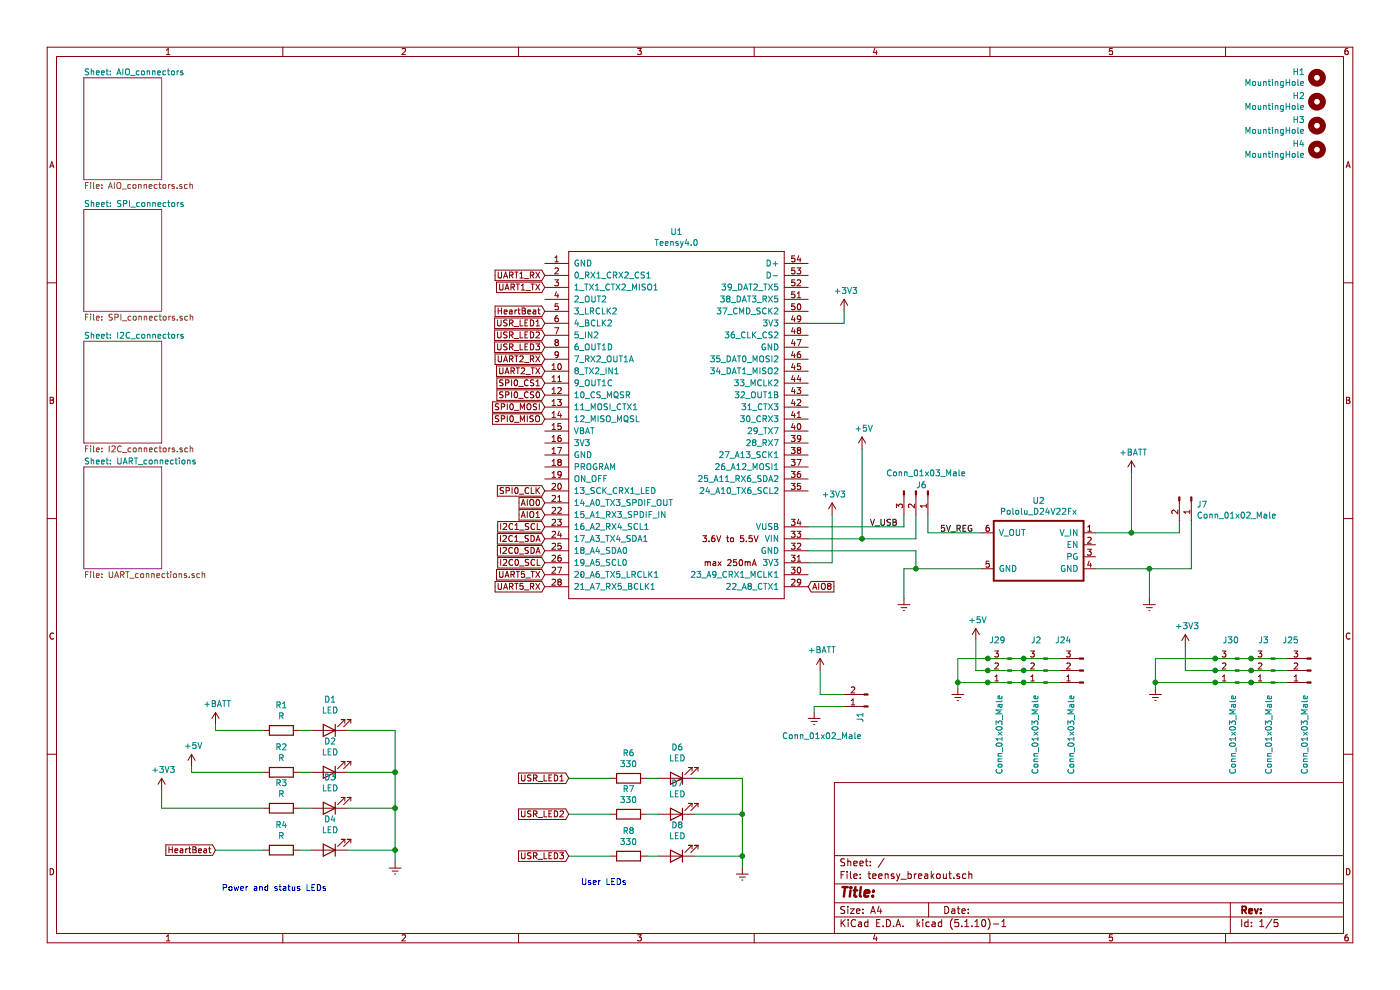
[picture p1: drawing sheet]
EESchema Schematic File Version 4
EELAYER 30 0
EELAYER END
$Descr A4 11693 8268
encoding utf-8
Sheet 1 5
Title ""
Date ""
Rev ""
Comp ""
Comment1 ""
Comment2 ""
Comment3 ""
Comment4 ""
$EndDescr
$Comp
L teensy:Teensy4.0 U1
U 1 1
P 5650 3550
F 0 "U1" H 5650 5165 50  0000 C CNN
F 1 "Teensy4.0" H 5650 5074 50  0000 C CNN
F 2 "teensy:Teensy40" H 5250 3750 50  0001 C CNN
F 3 "" H 5250 3750 50  0001 C CNN
	1    5650 3550
	1    0    0    -1  
$EndComp
$Comp
L pololu:Pololu_D24V22Fx U2
U 1 1
P 8700 4600
F 0 "U2" H 8725 5020 50  0000 C CNN
F 1 "Pololu_D24V22Fx" H 8725 4929 50  0000 C CNN
F 2 "pololu:Pololu_D24V22Fx_THT" H 8700 4200 50  0001 C CNN
F 3 "" H 8700 4200 50  0001 C CNN
	1    8700 4600
	-1   0    0    -1  
$EndComp
$Comp
L Connector:Conn_01x03_Male J6
U 1 1
P 7650 4100
F 0 "J6" V 7600 4100 50  0000 L CNN
F 1 "Conn_01x03_Male" V 7500 3850 50  0000 L CNN
F 2 "Connector_PinHeader_2.54mm:PinHeader_1x03_P2.54mm_Vertical" H 7650 4100 50  0001 C CNN
F 3 "~" H 7650 4100 50  0001 C CNN
	1    7650 4100
	0    1    1    0   
$EndComp
Wire Wire Line
	7550 4400 6750 4400
Wire Wire Line
	7550 4300 7550 4400
Wire Wire Line
	7650 4500 7650 4300
Wire Wire Line
	7750 4300 7750 4450
Wire Wire Line
	7750 4450 8200 4450
Wire Wire Line
	7650 4600 7650 4750
Wire Wire Line
	7650 4750 8200 4750
Wire Wire Line
	7650 4600 6750 4600
$Comp
L Connector:Conn_01x02_Male J7
U 1 1
P 9950 4150
F 0 "J7" V 10012 4194 50  0000 L CNN
F 1 "Conn_01x02_Male" V 10103 4194 50  0000 L CNN
F 2 "Connector_AMASS:AMASS_XT30PW-M_1x02_P2.50mm_Horizontal" H 9950 4150 50  0001 C CNN
F 3 "~" H 9950 4150 50  0001 C CNN
	1    9950 4150
	0    1    1    0   
$EndComp
Wire Wire Line
	9150 4450 9450 4450
Wire Wire Line
	9850 4450 9850 4350
Wire Wire Line
	9150 4750 9600 4750
Wire Wire Line
	9950 4750 9950 4350
Wire Wire Line
	7200 4500 7200 3750
Wire Wire Line
	6750 4500 7200 4500
Connection ~ 7200 4500
Wire Wire Line
	7200 4500 7650 4500
$Comp
L power:+5V #PWR0101
U 1 1
P 7200 3750
F 0 "#PWR0101" H 7200 3600 50  0001 C CNN
F 1 "+5V" H 7215 3923 50  0000 C CNN
F 2 "" H 7200 3750 50  0001 C CNN
F 3 "" H 7200 3750 50  0001 C CNN
	1    7200 3750
	1    0    0    -1  
$EndComp
$Comp
L power:+BATT #PWR0102
U 1 1
P 9450 3950
F 0 "#PWR0102" H 9450 3800 50  0001 C CNN
F 1 "+BATT" H 9465 4123 50  0000 C CNN
F 2 "" H 9450 3950 50  0001 C CNN
F 3 "" H 9450 3950 50  0001 C CNN
	1    9450 3950
	1    0    0    -1  
$EndComp
$Comp
L power:Earth #PWR0103
U 1 1
P 7550 5000
F 0 "#PWR0103" H 7550 4750 50  0001 C CNN
F 1 "Earth" H 7550 4850 50  0001 C CNN
F 2 "" H 7550 5000 50  0001 C CNN
F 3 "~" H 7550 5000 50  0001 C CNN
	1    7550 5000
	1    0    0    -1  
$EndComp
$Comp
L power:Earth #PWR0104
U 1 1
P 9600 5000
F 0 "#PWR0104" H 9600 4750 50  0001 C CNN
F 1 "Earth" H 9600 4850 50  0001 C CNN
F 2 "" H 9600 5000 50  0001 C CNN
F 3 "~" H 9600 5000 50  0001 C CNN
	1    9600 5000
	1    0    0    -1  
$EndComp
Wire Wire Line
	9600 5000 9600 4750
Connection ~ 9600 4750
Wire Wire Line
	9600 4750 9950 4750
Wire Wire Line
	9450 3950 9450 4450
Connection ~ 9450 4450
Wire Wire Line
	9450 4450 9850 4450
Wire Wire Line
	7550 5000 7550 4750
Wire Wire Line
	7550 4750 7650 4750
Connection ~ 7650 4750
$Comp
L Device:LED D1
U 1 1
P 2750 6100
F 0 "D1" H 2743 5845 50  0000 C CNN
F 1 "LED" H 2743 5936 50  0000 C CNN
F 2 "LED_SMD:LED_0805_2012Metric_Pad1.15x1.40mm_HandSolder" H 2750 6100 50  0001 C CNN
F 3 "~" H 2750 6100 50  0001 C CNN
	1    2750 6100
	-1   0    0    1   
$EndComp
$Comp
L Device:LED D2
U 1 1
P 2750 6450
F 0 "D2" H 2743 6195 50  0000 C CNN
F 1 "LED" H 2743 6286 50  0000 C CNN
F 2 "LED_SMD:LED_0805_2012Metric_Pad1.15x1.40mm_HandSolder" H 2750 6450 50  0001 C CNN
F 3 "~" H 2750 6450 50  0001 C CNN
	1    2750 6450
	-1   0    0    1   
$EndComp
$Comp
L Device:LED D3
U 1 1
P 2750 6750
F 0 "D3" H 2743 6495 50  0000 C CNN
F 1 "LED" H 2743 6586 50  0000 C CNN
F 2 "LED_SMD:LED_0805_2012Metric_Pad1.15x1.40mm_HandSolder" H 2750 6750 50  0001 C CNN
F 3 "~" H 2750 6750 50  0001 C CNN
	1    2750 6750
	-1   0    0    1   
$EndComp
$Comp
L Device:R R1
U 1 1
P 2350 6100
F 0 "R1" V 2557 6100 50  0000 C CNN
F 1 "R" V 2466 6100 50  0000 C CNN
F 2 "Resistor_SMD:R_0805_2012Metric" V 2280 6100 50  0001 C CNN
F 3 "~" H 2350 6100 50  0001 C CNN
	1    2350 6100
	0    -1   -1   0   
$EndComp
$Comp
L Device:R R3
U 1 1
P 2350 6750
F 0 "R3" V 2557 6750 50  0000 C CNN
F 1 "R" V 2466 6750 50  0000 C CNN
F 2 "Resistor_SMD:R_0805_2012Metric" V 2280 6750 50  0001 C CNN
F 3 "~" H 2350 6750 50  0001 C CNN
	1    2350 6750
	0    -1   -1   0   
$EndComp
$Comp
L power:+5V #PWR0112
U 1 1
P 1600 6400
F 0 "#PWR0112" H 1600 6250 50  0001 C CNN
F 1 "+5V" H 1615 6573 50  0000 C CNN
F 2 "" H 1600 6400 50  0001 C CNN
F 3 "" H 1600 6400 50  0001 C CNN
	1    1600 6400
	1    0    0    -1  
$EndComp
$Comp
L power:+BATT #PWR0113
U 1 1
P 1800 6050
F 0 "#PWR0113" H 1800 5900 50  0001 C CNN
F 1 "+BATT" H 1815 6223 50  0000 C CNN
F 2 "" H 1800 6050 50  0001 C CNN
F 3 "" H 1800 6050 50  0001 C CNN
	1    1800 6050
	1    0    0    -1  
$EndComp
$Comp
L power:+3V3 #PWR0114
U 1 1
P 1350 6600
F 0 "#PWR0114" H 1350 6450 50  0001 C CNN
F 1 "+3V3" H 1365 6773 50  0000 C CNN
F 2 "" H 1350 6600 50  0001 C CNN
F 3 "" H 1350 6600 50  0001 C CNN
	1    1350 6600
	1    0    0    -1  
$EndComp
$Comp
L power:+3V3 #PWR0115
U 1 1
P 6950 4300
F 0 "#PWR0115" H 6950 4150 50  0001 C CNN
F 1 "+3V3" H 6965 4473 50  0000 C CNN
F 2 "" H 6950 4300 50  0001 C CNN
F 3 "" H 6950 4300 50  0001 C CNN
	1    6950 4300
	1    0    0    -1  
$EndComp
Wire Wire Line
	6750 4700 6950 4700
Wire Wire Line
	6950 4700 6950 4300
$Comp
L power:+3V3 #PWR0116
U 1 1
P 7050 2600
F 0 "#PWR0116" H 7050 2450 50  0001 C CNN
F 1 "+3V3" H 7065 2773 50  0000 C CNN
F 2 "" H 7050 2600 50  0001 C CNN
F 3 "" H 7050 2600 50  0001 C CNN
	1    7050 2600
	1    0    0    -1  
$EndComp
Wire Wire Line
	6750 2700 7050 2700
Wire Wire Line
	7050 2700 7050 2600
Wire Wire Line
	2900 6750 3300 6750
Wire Wire Line
	2900 6450 3300 6450
Wire Wire Line
	3300 6450 3300 6750
Connection ~ 3300 6750
Wire Wire Line
	2900 6100 3300 6100
Wire Wire Line
	3300 6100 3300 6450
Connection ~ 3300 6450
Wire Wire Line
	1800 6050 1800 6100
Wire Wire Line
	1800 6100 2200 6100
Wire Wire Line
	1600 6400 1600 6450
Wire Wire Line
	1600 6450 2200 6450
Wire Wire Line
	1350 6600 1350 6750
Wire Wire Line
	1350 6750 2200 6750
Wire Wire Line
	2500 6750 2600 6750
Wire Wire Line
	2500 6450 2600 6450
Wire Wire Line
	2500 6100 2600 6100
$Comp
L Device:R R2
U 1 1
P 2350 6450
F 0 "R2" V 2557 6450 50  0000 C CNN
F 1 "R" V 2466 6450 50  0000 C CNN
F 2 "Resistor_SMD:R_0805_2012Metric" V 2280 6450 50  0001 C CNN
F 3 "~" H 2350 6450 50  0001 C CNN
	1    2350 6450
	0    -1   -1   0   
$EndComp
$Comp
L Device:R R4
U 1 1
P 2350 7100
F 0 "R4" V 2557 7100 50  0000 C CNN
F 1 "R" V 2466 7100 50  0000 C CNN
F 2 "Resistor_SMD:R_0805_2012Metric" V 2280 7100 50  0001 C CNN
F 3 "~" H 2350 7100 50  0001 C CNN
	1    2350 7100
	0    -1   -1   0   
$EndComp
$Comp
L Device:LED D4
U 1 1
P 2750 7100
F 0 "D4" H 2743 6845 50  0000 C CNN
F 1 "LED" H 2743 6936 50  0000 C CNN
F 2 "LED_SMD:LED_0805_2012Metric_Pad1.15x1.40mm_HandSolder" H 2750 7100 50  0001 C CNN
F 3 "~" H 2750 7100 50  0001 C CNN
	1    2750 7100
	-1   0    0    1   
$EndComp
$Comp
L power:Earth #PWR0117
U 1 1
P 3300 7200
F 0 "#PWR0117" H 3300 6950 50  0001 C CNN
F 1 "Earth" H 3300 7050 50  0001 C CNN
F 2 "" H 3300 7200 50  0001 C CNN
F 3 "~" H 3300 7200 50  0001 C CNN
	1    3300 7200
	1    0    0    -1  
$EndComp
Text GLabel 1800 7100 0    50   Input ~ 0
HeartBeat
Wire Wire Line
	1800 7100 2200 7100
Wire Wire Line
	2500 7100 2600 7100
Wire Wire Line
	2900 7100 3300 7100
Wire Wire Line
	3300 7100 3300 7200
Wire Wire Line
	3300 6750 3300 7100
Connection ~ 3300 7100
$Comp
L Mechanical:MountingHole H1
U 1 1
P 11000 650
F 0 "H1" H 10900 604 50  0000 R CNN
F 1 "MountingHole" H 10900 695 50  0000 R CNN
F 2 "MountingHole:MountingHole_3.2mm_M3" H 11000 650 50  0001 C CNN
F 3 "~" H 11000 650 50  0001 C CNN
	1    11000 650 
	1    0    0    1   
$EndComp
$Comp
L Mechanical:MountingHole H2
U 1 1
P 11000 850
F 0 "H2" H 10900 804 50  0000 R CNN
F 1 "MountingHole" H 10900 895 50  0000 R CNN
F 2 "MountingHole:MountingHole_3.2mm_M3" H 11000 850 50  0001 C CNN
F 3 "~" H 11000 850 50  0001 C CNN
	1    11000 850 
	1    0    0    1   
$EndComp
$Comp
L Mechanical:MountingHole H3
U 1 1
P 11000 1050
F 0 "H3" H 10900 1004 50  0000 R CNN
F 1 "MountingHole" H 10900 1095 50  0000 R CNN
F 2 "MountingHole:MountingHole_3.2mm_M3" H 11000 1050 50  0001 C CNN
F 3 "~" H 11000 1050 50  0001 C CNN
	1    11000 1050
	1    0    0    1   
$EndComp
$Comp
L Mechanical:MountingHole H4
U 1 1
P 11000 1250
F 0 "H4" H 10900 1204 50  0000 R CNN
F 1 "MountingHole" H 10900 1295 50  0000 R CNN
F 2 "MountingHole:MountingHole_3.2mm_M3" H 11000 1250 50  0001 C CNN
F 3 "~" H 11000 1250 50  0001 C CNN
	1    11000 1250
	1    0    0    1   
$EndComp
$Comp
L Device:LED D6
U 1 1
P 5650 6500
F 0 "D6" H 5643 6245 50  0000 C CNN
F 1 "LED" H 5643 6336 50  0000 C CNN
F 2 "LED_SMD:LED_0805_2012Metric_Pad1.15x1.40mm_HandSolder" H 5650 6500 50  0001 C CNN
F 3 "~" H 5650 6500 50  0001 C CNN
	1    5650 6500
	-1   0    0    1   
$EndComp
$Comp
L Device:LED D7
U 1 1
P 5650 6800
F 0 "D7" H 5643 6545 50  0000 C CNN
F 1 "LED" H 5643 6636 50  0000 C CNN
F 2 "LED_SMD:LED_0805_2012Metric_Pad1.15x1.40mm_HandSolder" H 5650 6800 50  0001 C CNN
F 3 "~" H 5650 6800 50  0001 C CNN
	1    5650 6800
	-1   0    0    1   
$EndComp
$Comp
L Device:R R7
U 1 1
P 5250 6800
F 0 "R7" V 5457 6800 50  0000 C CNN
F 1 "330" V 5366 6800 50  0000 C CNN
F 2 "Resistor_SMD:R_0805_2012Metric" V 5180 6800 50  0001 C CNN
F 3 "~" H 5250 6800 50  0001 C CNN
	1    5250 6800
	0    -1   -1   0   
$EndComp
Wire Wire Line
	5800 6800 6200 6800
Wire Wire Line
	5800 6500 6200 6500
Wire Wire Line
	6200 6500 6200 6800
Connection ~ 6200 6800
Wire Wire Line
	5400 6800 5500 6800
Wire Wire Line
	5400 6500 5500 6500
$Comp
L Device:R R6
U 1 1
P 5250 6500
F 0 "R6" V 5457 6500 50  0000 C CNN
F 1 "330" V 5366 6500 50  0000 C CNN
F 2 "Resistor_SMD:R_0805_2012Metric" V 5180 6500 50  0001 C CNN
F 3 "~" H 5250 6500 50  0001 C CNN
	1    5250 6500
	0    -1   -1   0   
$EndComp
$Comp
L Device:R R8
U 1 1
P 5250 7150
F 0 "R8" V 5457 7150 50  0000 C CNN
F 1 "330" V 5366 7150 50  0000 C CNN
F 2 "Resistor_SMD:R_0805_2012Metric" V 5180 7150 50  0001 C CNN
F 3 "~" H 5250 7150 50  0001 C CNN
	1    5250 7150
	0    -1   -1   0   
$EndComp
$Comp
L Device:LED D8
U 1 1
P 5650 7150
F 0 "D8" H 5643 6895 50  0000 C CNN
F 1 "LED" H 5643 6986 50  0000 C CNN
F 2 "LED_SMD:LED_0805_2012Metric_Pad1.15x1.40mm_HandSolder" H 5650 7150 50  0001 C CNN
F 3 "~" H 5650 7150 50  0001 C CNN
	1    5650 7150
	-1   0    0    1   
$EndComp
$Comp
L power:Earth #PWR0118
U 1 1
P 6200 7250
F 0 "#PWR0118" H 6200 7000 50  0001 C CNN
F 1 "Earth" H 6200 7100 50  0001 C CNN
F 2 "" H 6200 7250 50  0001 C CNN
F 3 "~" H 6200 7250 50  0001 C CNN
	1    6200 7250
	1    0    0    -1  
$EndComp
Wire Wire Line
	5400 7150 5500 7150
Wire Wire Line
	5800 7150 6200 7150
Wire Wire Line
	6200 7150 6200 7250
Wire Wire Line
	6200 6800 6200 7150
Connection ~ 6200 7150
Text Notes 1850 7450 0    50   ~ 0
Power and status LEDs
Text Notes 4850 7400 0    50   ~ 0
User LEDs
Text GLabel 4750 6500 0    50   Input ~ 0
USR_LED1
Text GLabel 4750 6800 0    50   Input ~ 0
USR_LED2
Text GLabel 4750 7150 0    50   Input ~ 0
USR_LED3
Wire Wire Line
	4750 6500 5100 6500
Wire Wire Line
	5100 6800 4750 6800
Wire Wire Line
	4750 7150 5100 7150
$Sheet
S 700  2850 650  850 
U 5FD1CCC5
F0 "I2C_connectors" 50
F1 "I2C_connectors.sch" 50
$EndSheet
$Sheet
S 700  3900 650  850 
U 5FD33A77
F0 "UART_connections" 50
F1 "UART_connections.sch" 50
$EndSheet
Text GLabel 4550 2300 0    50   Input ~ 0
UART1_RX
Text GLabel 4550 2400 0    50   Input ~ 0
UART1_TX
Text GLabel 4550 3000 0    50   Input ~ 0
UART2_RX
Text GLabel 4550 3100 0    50   Input ~ 0
UART2_TX
Text GLabel 4550 4400 0    50   Input ~ 0
I2C1_SCL
Text GLabel 4550 4500 0    50   Input ~ 0
I2C1_SDA
Text GLabel 4550 4700 0    50   Input ~ 0
I2C0_SCL
Text GLabel 4550 4600 0    50   Input ~ 0
I2C0_SDA
Text GLabel 4550 2700 0    50   Input ~ 0
USR_LED1
Text GLabel 4550 2800 0    50   Input ~ 0
USR_LED2
Text GLabel 4550 2900 0    50   Input ~ 0
USR_LED3
$Sheet
S 700  1750 650  850 
U 5FD55215
F0 "SPI_connectors" 50
F1 "SPI_connectors.sch" 50
$EndSheet
$Sheet
S 700  650  650  850 
U 5FD56E97
F0 "AIO_connectors" 50
F1 "AIO_connectors.sch" 50
$EndSheet
Text GLabel 4550 3400 0    50   Input ~ 0
SPI0_MOSI
Text GLabel 4550 3500 0    50   Input ~ 0
SPI0_MISO
Text GLabel 4550 4100 0    50   Input ~ 0
SPI0_CLK
Text GLabel 4550 3300 0    50   Input ~ 0
SPI0_CS0
Text GLabel 4550 3200 0    50   Input ~ 0
SPI0_CS1
Text GLabel 4550 4200 0    50   Input ~ 0
AIO0
Text GLabel 4550 4300 0    50   Input ~ 0
AIO1
Text GLabel 6750 4900 2    50   Input ~ 0
AIO8
$Comp
L Connector:Conn_01x02_Male J1
U 1 1
P 7250 5900
F 0 "J1" V 7312 5944 50  0000 L CNN
F 1 "Conn_01x02_Male" H 7300 6150 50  0000 L CNN
F 2 "Connector_AMASS:AMASS_XT30U-M_1x02_P5.0mm_Vertical" H 7250 5900 50  0001 C CNN
F 3 "~" H 7250 5900 50  0001 C CNN
	1    7250 5900
	-1   0    0    1   
$EndComp
$Comp
L power:Earth #PWR0105
U 1 1
P 6800 5950
F 0 "#PWR0105" H 6800 5700 50  0001 C CNN
F 1 "Earth" H 6800 5800 50  0001 C CNN
F 2 "" H 6800 5950 50  0001 C CNN
F 3 "~" H 6800 5950 50  0001 C CNN
	1    6800 5950
	1    0    0    -1  
$EndComp
$Comp
L power:+BATT #PWR0106
U 1 1
P 6850 5600
F 0 "#PWR0106" H 6850 5450 50  0001 C CNN
F 1 "+BATT" H 6865 5773 50  0000 C CNN
F 2 "" H 6850 5600 50  0001 C CNN
F 3 "" H 6850 5600 50  0001 C CNN
	1    6850 5600
	1    0    0    -1  
$EndComp
Wire Wire Line
	6850 5600 6850 5800
Wire Wire Line
	6850 5800 7050 5800
Wire Wire Line
	6800 5950 6800 5900
Wire Wire Line
	6800 5900 7050 5900
$Comp
L Connector:Conn_01x03_Male J2
U 1 1
P 8750 5600
F 0 "J2" H 8800 5350 50  0000 L CNN
F 1 "Conn_01x03_Male" V 8850 5800 50  0000 L CNN
F 2 "Connector_PinHeader_2.54mm:PinHeader_1x03_P2.54mm_Vertical" H 8750 5600 50  0001 C CNN
F 3 "~" H 8750 5600 50  0001 C CNN
	1    8750 5600
	-1   0    0    1   
$EndComp
$Comp
L Connector:Conn_01x03_Male J3
U 1 1
P 10650 5600
F 0 "J3" H 10700 5350 50  0000 L CNN
F 1 "Conn_01x03_Male" V 10700 5800 50  0000 L CNN
F 2 "Connector_PinHeader_2.54mm:PinHeader_1x03_P2.54mm_Vertical" H 10650 5600 50  0001 C CNN
F 3 "~" H 10650 5600 50  0001 C CNN
	1    10650 5600
	-1   0    0    1   
$EndComp
$Comp
L power:+5V #PWR0107
U 1 1
P 8150 5350
F 0 "#PWR0107" H 8150 5200 50  0001 C CNN
F 1 "+5V" H 8165 5523 50  0000 C CNN
F 2 "" H 8150 5350 50  0001 C CNN
F 3 "" H 8150 5350 50  0001 C CNN
	1    8150 5350
	1    0    0    -1  
$EndComp
$Comp
L power:+3V3 #PWR0108
U 1 1
P 9900 5400
F 0 "#PWR0108" H 9900 5250 50  0001 C CNN
F 1 "+3V3" H 9915 5573 50  0000 C CNN
F 2 "" H 9900 5400 50  0001 C CNN
F 3 "" H 9900 5400 50  0001 C CNN
	1    9900 5400
	1    0    0    -1  
$EndComp
$Comp
L power:Earth #PWR0109
U 1 1
P 8000 5750
F 0 "#PWR0109" H 8000 5500 50  0001 C CNN
F 1 "Earth" H 8000 5600 50  0001 C CNN
F 2 "" H 8000 5750 50  0001 C CNN
F 3 "~" H 8000 5750 50  0001 C CNN
	1    8000 5750
	1    0    0    -1  
$EndComp
$Comp
L power:Earth #PWR0110
U 1 1
P 9650 5750
F 0 "#PWR0110" H 9650 5500 50  0001 C CNN
F 1 "Earth" H 9650 5600 50  0001 C CNN
F 2 "" H 9650 5750 50  0001 C CNN
F 3 "~" H 9650 5750 50  0001 C CNN
	1    9650 5750
	1    0    0    -1  
$EndComp
Wire Wire Line
	9650 5750 9650 5700
Wire Wire Line
	9650 5500 9650 5700
Connection ~ 9650 5700
Wire Wire Line
	9900 5400 9900 5600
Wire Wire Line
	8150 5600 8150 5350
Wire Wire Line
	8000 5500 8000 5700
Connection ~ 8000 5700
Wire Wire Line
	8000 5700 8000 5750
Text GLabel 4550 4800 0    50   Input ~ 0
UART5_TX
Text GLabel 4550 4900 0    50   Input ~ 0
UART5_RX
Text Label 7500 4400 2    50   ~ 0
V_USB
Text Label 7850 4450 0    50   ~ 0
5V_REG
Text GLabel 4550 2600 0    50   Input ~ 0
HeartBeat
$Comp
L Connector:Conn_01x03_Male J29
U 1 1
P 8450 5600
F 0 "J29" H 8500 5350 50  0000 L CNN
F 1 "Conn_01x03_Male" V 8550 5800 50  0000 L CNN
F 2 "Connector_PinHeader_2.54mm:PinHeader_1x03_P2.54mm_Vertical" H 8450 5600 50  0001 C CNN
F 3 "~" H 8450 5600 50  0001 C CNN
	1    8450 5600
	-1   0    0    1   
$EndComp
Connection ~ 8250 5700
Wire Wire Line
	8250 5700 8000 5700
Connection ~ 8250 5600
Wire Wire Line
	8250 5600 8150 5600
Connection ~ 8250 5500
Wire Wire Line
	8250 5500 8000 5500
$Comp
L Connector:Conn_01x03_Male J30
U 1 1
P 10350 5600
F 0 "J30" H 10350 5350 50  0000 L CNN
F 1 "Conn_01x03_Male" V 10400 5800 50  0000 L CNN
F 2 "Connector_PinHeader_2.54mm:PinHeader_1x03_P2.54mm_Vertical" H 10350 5600 50  0001 C CNN
F 3 "~" H 10350 5600 50  0001 C CNN
	1    10350 5600
	-1   0    0    1   
$EndComp
Wire Wire Line
	9650 5500 10150 5500
Connection ~ 10150 5500
Wire Wire Line
	9900 5600 10150 5600
Connection ~ 10150 5600
Wire Wire Line
	9650 5700 10150 5700
Connection ~ 10150 5700
$Comp
L Connector:Conn_01x03_Male J25
U 1 1
P 10950 5600
F 0 "J25" H 11050 5350 50  0000 L CNN
F 1 "Conn_01x03_Male" V 11000 5800 50  0000 L CNN
F 2 "Connector_PinHeader_2.54mm:PinHeader_1x03_P2.54mm_Vertical" H 10950 5600 50  0001 C CNN
F 3 "~" H 10950 5600 50  0001 C CNN
	1    10950 5600
	-1   0    0    1   
$EndComp
$Comp
L Connector:Conn_01x03_Male J24
U 1 1
P 9050 5600
F 0 "J24" H 9150 5350 50  0000 L CNN
F 1 "Conn_01x03_Male" V 9150 5800 50  0000 L CNN
F 2 "Connector_PinHeader_2.54mm:PinHeader_1x03_P2.54mm_Vertical" H 9050 5600 50  0001 C CNN
F 3 "~" H 9050 5600 50  0001 C CNN
	1    9050 5600
	-1   0    0    1   
$EndComp
Wire Wire Line
	10150 5500 10450 5500
Wire Wire Line
	10450 5500 10750 5500
Connection ~ 10450 5500
Wire Wire Line
	10150 5600 10450 5600
Wire Wire Line
	10750 5600 10450 5600
Connection ~ 10450 5600
Wire Wire Line
	10150 5700 10450 5700
Wire Wire Line
	10450 5700 10750 5700
Connection ~ 10450 5700
Wire Wire Line
	8250 5700 8550 5700
Wire Wire Line
	8550 5700 8850 5700
Connection ~ 8550 5700
Wire Wire Line
	8250 5600 8550 5600
Wire Wire Line
	8550 5600 8850 5600
Connection ~ 8550 5600
Wire Wire Line
	8250 5500 8550 5500
Connection ~ 8550 5500
Wire Wire Line
	8550 5500 8850 5500
$EndSCHEMATC
